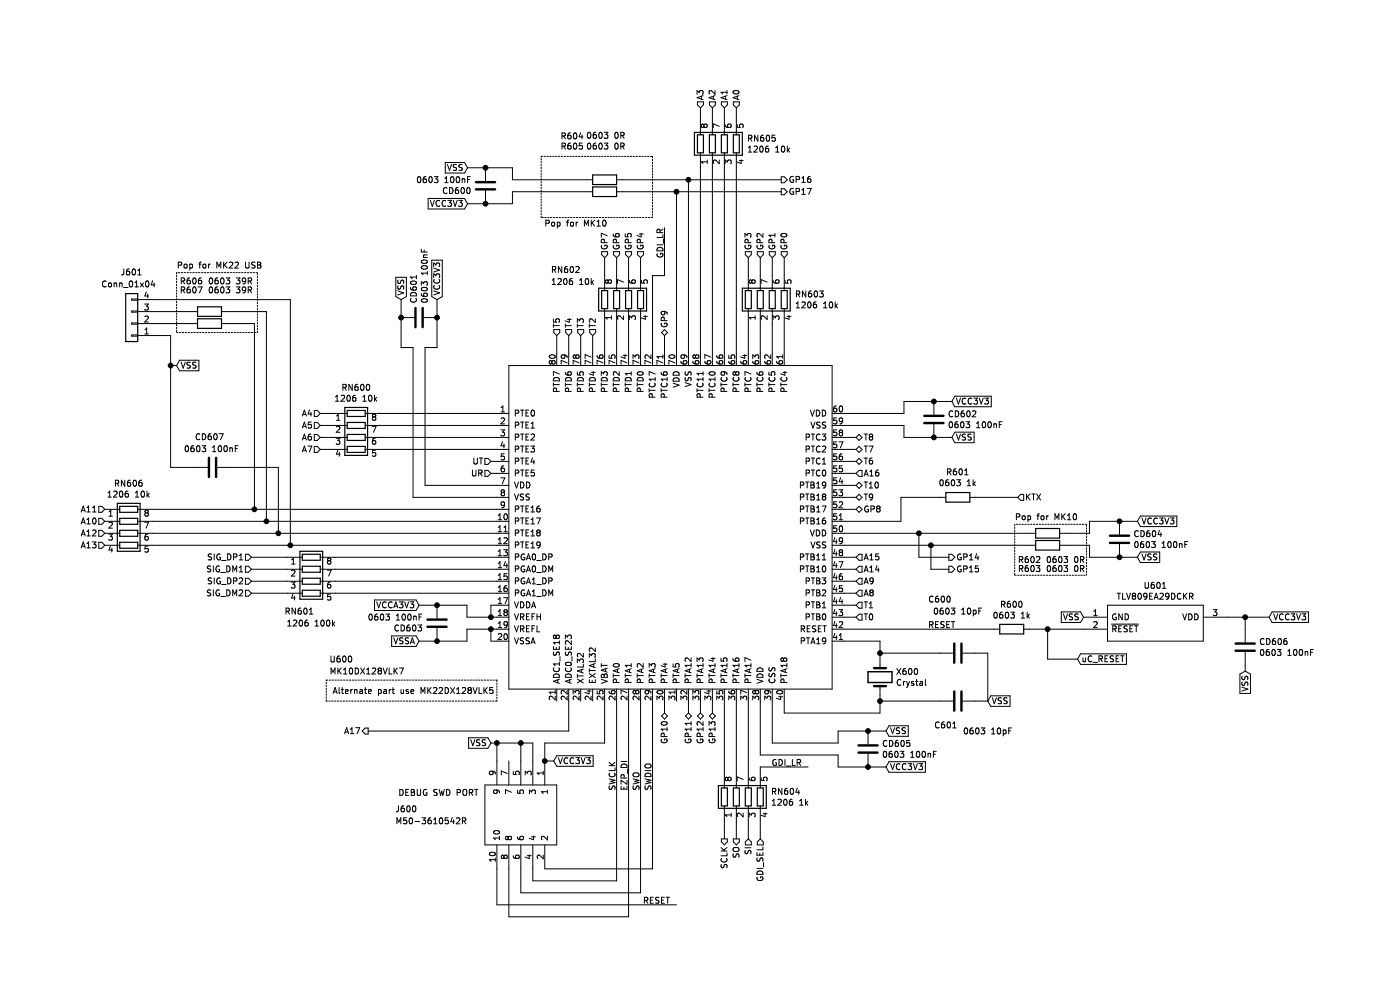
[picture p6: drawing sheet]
EESchema Schematic File Version 4
EELAYER 30 0
EELAYER END
$Descr A4 11693 8268
encoding utf-8
Sheet 6 8
Title ""
Date ""
Rev ""
Comp ""
Comment1 ""
Comment2 ""
Comment3 ""
Comment4 ""
$EndDescr
Wire Wire Line
	4450 7350 5150 7350
Wire Wire Line
	4450 7250 4450 7350
Text GLabel 4625 6350 2    50   Input ~ 0
VCC3V3
$Comp
L SamacSys_Parts:M50-3610542R J600
U 1 1
P 4550 6350
F 0 "J600" V 4950 5100 50  0000 L CNN
F 1 "M50-3610542R" V 5050 5100 50  0000 L CNN
F 2 "Samacsys:M503610542" H 5300 6450 50  0001 L CNN
F 3 "https://cdn.harwin.com/pdfs/M50-361.pdf" H 5300 6350 50  0001 L CNN
F 4 "HARWIN - M50-3610542R - CONNECTOR, HEADER, 10POS, 2ROW, 1.27MM" H 5300 6250 50  0001 L CNN "Description"
F 5 "5.03" H 5300 6150 50  0001 L CNN "Height"
F 6 "855-M50-3610542R" H 5300 6050 50  0001 L CNN "Mouser Part Number"
F 7 "https://www.mouser.co.uk/ProductDetail/Harwin/M50-3610542R?qs=wpKP3X6Fz6pud%252BHUkCK9uA%3D%3D" H 5300 5950 50  0001 L CNN "Mouser Price/Stock"
F 8 "Harwin" H 5300 5850 50  0001 L CNN "Manufacturer_Name"
F 9 "M50-3610542R" H 5300 5750 50  0001 L CNN "Manufacturer_Part_Number"
	1    4550 6350
	0    1    1    0   
$EndComp
Text GLabel 8250 5850 2    50   Input ~ 0
VSS
Wire Wire Line
	8250 5850 8150 5850
Wire Wire Line
	8250 5450 8250 5850
Wire Wire Line
	8150 5450 8250 5450
Wire Wire Line
	7350 5850 7350 5800
Connection ~ 7350 5850
Wire Wire Line
	7850 5850 7350 5850
Wire Wire Line
	7350 5450 7350 5500
Connection ~ 7350 5450
Wire Wire Line
	7850 5450 7350 5450
$Comp
L Device:C C601
U 1 1
P 8000 5850
F 0 "C601" V 8200 5750 50  0000 C CNN
F 1 "0603 10pF" V 8250 6100 50  0000 C CNN
F 2 "Samacsys:RESC1608X55N" H 8038 5700 50  0001 C CNN
F 3 "~" H 8000 5850 50  0001 C CNN
	1    8000 5850
	0    1    1    0   
$EndComp
$Comp
L Device:C C600
U 1 1
P 8000 5450
F 0 "C600" V 7550 5300 50  0000 C CNN
F 1 "0603 10pF" V 7650 5450 50  0000 C CNN
F 2 "Samacsys:RESC1608X55N" H 8038 5300 50  0001 C CNN
F 3 "~" H 8000 5450 50  0001 C CNN
	1    8000 5450
	0    1    1    0   
$EndComp
Wire Wire Line
	7050 5250 8300 5250
Wire Wire Line
	6550 5950 7350 5950
Wire Wire Line
	7350 5950 7350 5850
Wire Wire Line
	7350 5350 7350 5450
Wire Wire Line
	7050 5350 7350 5350
$Comp
L Device:Crystal X600
U 1 1
P 7350 5650
F 0 "X600" V 7304 5781 50  0000 L CNN
F 1 "Crystal" V 7395 5781 50  0000 L CNN
F 2 "Samacsys:ECS49205PXTR" H 7350 5650 50  0001 C CNN
F 3 "~" H 7350 5650 50  0001 C CNN
	1    7350 5650
	0    1    1    0   
$EndComp
Wire Wire Line
	5550 2300 5550 1900
Wire Wire Line
	5450 2300 5550 2300
Text Label 5550 1900 3    50   ~ 0
GDI_LR
Wire Wire Line
	5450 2950 5450 2300
Text Label 6700 6400 2    50   ~ 0
GDI_LR
Wire Wire Line
	5550 2800 5550 2950
Text GLabel 9000 5500 2    50   Input ~ 0
uC_RESET
Wire Wire Line
	8750 5250 9050 5250
Connection ~ 8750 5250
Wire Wire Line
	8750 5500 9000 5500
Wire Wire Line
	8750 5250 8750 5500
Text GLabel 10400 5600 3    50   Input ~ 0
VSS
Wire Wire Line
	10400 5550 10400 5600
Wire Wire Line
	10400 5150 10600 5150
Connection ~ 10400 5150
Wire Wire Line
	10400 5150 10400 5250
Wire Wire Line
	10250 5150 10400 5150
$Comp
L Device:C CD606
U 1 1
P 10400 5400
F 0 "CD606" H 10515 5446 50  0000 L CNN
F 1 "0603 100nF" H 10515 5355 50  0000 L CNN
F 2 "Samacsys:RESC1608X55N" H 10438 5250 50  0001 C CNN
F 3 "~" H 10400 5400 50  0001 C CNN
	1    10400 5400
	1    0    0    -1  
$EndComp
Text GLabel 10600 5150 2    50   Input ~ 0
VCC3V3
Text GLabel 9050 5150 0    50   Input ~ 0
VSS
Wire Wire Line
	8600 5250 8750 5250
$Comp
L Device:R R600
U 1 1
P 8450 5250
F 0 "R600" V 8243 5250 50  0000 C CNN
F 1 "0603 1k" V 8334 5250 50  0000 C CNN
F 2 "Samacsys:RESC1608X55N" V 8380 5250 50  0001 C CNN
F 3 "~" H 8450 5250 50  0001 C CNN
	1    8450 5250
	0    1    1    0   
$EndComp
$Comp
L SamacSys_Parts:TLV809EA29DCKR U601
U 1 1
P 9050 5150
F 0 "U601" H 9650 5415 50  0000 C CNN
F 1 "TLV809EA29DCKR" H 9650 5324 50  0000 C CNN
F 2 "Samacsys:SOT65P210X110-3N" H 10100 5250 50  0001 L CNN
F 3 "https://www.ti.com/lit/ds/symlink/tlv809e.pdf?ts=1605772627929&ref_url=https%253A%252F%252Fwww.ti.com%252Fsitesearch%252Fdocs%252Funiversalsearch.tsp%253FsearchTerm%253DTLV809EA29DCKR" H 10100 5150 50  0001 L CNN
F 4 "Supervisory Circuits Low-power 3-pin voltage supervisor (reset IC) with active-low, push-pull reset 3-SC70 -40 to 125" H 10100 5050 50  0001 L CNN "Description"
F 5 "1.1" H 10100 4950 50  0001 L CNN "Height"
F 6 "595-TLV809EA29DCKR" H 10100 4850 50  0001 L CNN "Mouser Part Number"
F 7 "https://www.mouser.co.uk/ProductDetail/Texas-Instruments/TLV809EA29DCKR?qs=vmHwEFxEFR8nXWumJnFXrw%3D%3D" H 10100 4750 50  0001 L CNN "Mouser Price/Stock"
F 8 "Texas Instruments" H 10100 4650 50  0001 L CNN "Manufacturer_Name"
F 9 "TLV809EA29DCKR" H 10100 4550 50  0001 L CNN "Manufacturer_Part_Number"
	1    9050 5150
	1    0    0    -1  
$EndComp
Text HLabel 6350 7000 3    50   Input ~ 0
GDI_SEL
Wire Wire Line
	6350 6850 6350 7000
Wire Wire Line
	6350 6400 6750 6400
Wire Wire Line
	6350 6450 6350 6400
Wire Wire Line
	7050 4250 7150 4250
Text HLabel 6250 7000 3    50   Input ~ 0
SI
Text HLabel 6150 7000 3    50   Output ~ 0
SO
Text HLabel 6050 7000 3    50   Output ~ 0
SCLK
Wire Wire Line
	6250 6850 6250 7000
Wire Wire Line
	6150 7000 6150 6850
Wire Wire Line
	6050 6850 6050 7000
Wire Wire Line
	6250 5850 6250 6450
Wire Wire Line
	6150 5850 6150 6450
Wire Wire Line
	6050 5850 6050 6450
$Comp
L Device:R_Pack04 RN604
U 1 1
P 6250 6650
F 0 "RN604" H 6438 6696 50  0000 L CNN
F 1 "1206 1k" H 6438 6605 50  0000 L CNN
F 2 "Samacsys:742C083103JP" V 6525 6650 50  0001 C CNN
F 3 "~" H 6250 6650 50  0001 C CNN
	1    6250 6650
	1    0    0    -1  
$EndComp
Wire Wire Line
	6350 6300 7000 6300
Wire Wire Line
	6350 5850 6350 6300
Wire Wire Line
	6450 5850 6450 6200
Wire Wire Line
	6550 5850 6550 5950
Wire Wire Line
	5850 900  5850 1000
Wire Wire Line
	5950 900  5950 1000
Wire Wire Line
	6050 900  6050 1000
Wire Wire Line
	6150 1000 6150 900 
Wire Wire Line
	6150 1400 6150 2950
Wire Wire Line
	6050 1400 6050 2950
Wire Wire Line
	5950 1400 5950 2950
Wire Wire Line
	5850 1400 5850 2950
$Comp
L Device:R_Pack04 RN605
U 1 1
P 6050 1200
F 0 "RN605" H 6238 1246 50  0000 L CNN
F 1 "1206 10k" H 6238 1155 50  0000 L CNN
F 2 "Samacsys:742C083103JP" V 6325 1200 50  0001 C CNN
F 3 "~" H 6050 1200 50  0001 C CNN
	1    6050 1200
	1    0    0    -1  
$EndComp
Wire Wire Line
	5750 1500 5750 2950
Wire Wire Line
	4150 3750 3175 3750
Wire Wire Line
	3175 3650 4150 3650
Wire Wire Line
	4150 3550 3175 3550
Wire Wire Line
	3175 3450 4150 3450
$Comp
L Device:R_Pack04 RN600
U 1 1
P 2975 3650
F 0 "RN600" V 2558 3650 50  0000 C CNN
F 1 "1206 10k" V 2649 3650 50  0000 C CNN
F 2 "Samacsys:742C083103JP" V 3250 3650 50  0001 C CNN
F 3 "~" H 2975 3650 50  0001 C CNN
	1    2975 3650
	0    1    1    0   
$EndComp
Text HLabel 5950 5950 3    50   BiDi ~ 0
GP13
Text HLabel 5850 5950 3    50   BiDi ~ 0
GP12
Text HLabel 5750 5950 3    50   BiDi ~ 0
GP11
Text HLabel 5550 5950 3    50   BiDi ~ 0
GP10
Wire Wire Line
	5950 5850 5950 5950
Wire Wire Line
	5850 5850 5850 5950
Wire Wire Line
	5750 5850 5750 5950
Wire Wire Line
	5550 5850 5550 5950
Text HLabel 7150 3950 2    50   Input ~ 0
A16
Wire Wire Line
	7050 3950 7150 3950
Text HLabel 7150 4650 2    50   Input ~ 0
A15
Text HLabel 7150 4750 2    50   Input ~ 0
A14
Wire Wire Line
	7150 4650 7050 4650
Wire Wire Line
	7050 4750 7150 4750
Text HLabel 875  4550 0    50   Input ~ 0
A13
Text HLabel 875  4450 0    50   Input ~ 0
A12
Text HLabel 875  4250 0    50   Input ~ 0
A11
Text HLabel 875  4350 0    50   Input ~ 0
A10
Text HLabel 7150 4150 2    50   BiDi ~ 0
T9
Text HLabel 7150 4050 2    50   BiDi ~ 0
T10
Wire Wire Line
	7150 4050 7050 4050
Wire Wire Line
	7050 4150 7150 4150
Text HLabel 7150 3650 2    50   BiDi ~ 0
T8
Text HLabel 7150 3750 2    50   BiDi ~ 0
T7
Text HLabel 7150 3850 2    50   BiDi ~ 0
T6
Wire Wire Line
	7050 3550 7550 3550
Wire Wire Line
	7050 3450 7550 3450
Wire Wire Line
	7050 3650 7150 3650
Wire Wire Line
	7050 3750 7150 3750
Wire Wire Line
	7050 3850 7150 3850
Text HLabel 5550 2800 1    50   BiDi ~ 0
GP9
Text HLabel 7150 4250 2    50   BiDi ~ 0
GP8
Wire Wire Line
	6450 6200 7000 6200
Wire Wire Line
	5350 2950 5350 2700
Wire Wire Line
	5250 2700 5250 2950
Wire Wire Line
	5150 2950 5150 2700
Wire Wire Line
	5050 2700 5050 2950
$Comp
L Device:R_Pack04 RN602
U 1 1
P 5250 2500
F 0 "RN602" H 4600 2750 50  0000 L CNN
F 1 "1206 10k" H 4600 2650 50  0000 L CNN
F 2 "Samacsys:742C083103JP" V 5525 2500 50  0001 C CNN
F 3 "~" H 5250 2500 50  0001 C CNN
	1    5250 2500
	1    0    0    -1  
$EndComp
Wire Wire Line
	6550 2950 6550 2700
Wire Wire Line
	6450 2700 6450 2950
Wire Wire Line
	6350 2950 6350 2700
Wire Wire Line
	6250 2700 6250 2950
$Comp
L Device:R_Pack04 RN603
U 1 1
P 6450 2500
F 0 "RN603" H 6638 2546 50  0000 L CNN
F 1 "1206 10k" H 6638 2455 50  0000 L CNN
F 2 "Samacsys:742C083103JP" V 6725 2500 50  0001 C CNN
F 3 "~" H 6450 2500 50  0001 C CNN
	1    6450 2500
	1    0    0    -1  
$EndComp
Text HLabel 4650 2800 1    50   Input ~ 0
T5
Text HLabel 4750 2800 1    50   Input ~ 0
T4
Text HLabel 4850 2800 1    50   Input ~ 0
T3
Text HLabel 4950 2800 1    50   Input ~ 0
T2
Wire Wire Line
	4650 2950 4650 2800
Wire Wire Line
	4750 2950 4750 2800
Wire Wire Line
	4850 2950 4850 2800
Wire Wire Line
	4950 2950 4950 2800
Wire Wire Line
	7050 4950 7150 4950
Wire Wire Line
	7150 4850 7050 4850
Text HLabel 7150 4850 2    50   Input ~ 0
A9
Text HLabel 7150 4950 2    50   Input ~ 0
A8
Wire Wire Line
	7150 5150 7050 5150
Wire Wire Line
	7050 5050 7150 5050
Text HLabel 7150 5050 2    50   Input ~ 0
T1
Text HLabel 7150 5150 2    50   Input ~ 0
T0
Text HLabel 5050 2150 1    50   Input ~ 0
GP7
Text HLabel 5150 2150 1    50   Input ~ 0
GP6
Text HLabel 5250 2150 1    50   Input ~ 0
GP5
Text HLabel 6550 2150 1    50   Input ~ 0
GP0
Wire Wire Line
	5050 2150 5050 2300
Wire Wire Line
	5150 2300 5150 2150
Wire Wire Line
	5250 2150 5250 2300
Wire Wire Line
	5350 2300 5350 2150
Text HLabel 4100 3950 0    50   Input ~ 0
UR
Text HLabel 4100 3850 0    50   Input ~ 0
UT
Wire Wire Line
	4100 3950 4150 3950
Wire Wire Line
	4150 3850 4100 3850
Wire Wire Line
	2775 3750 2675 3750
Wire Wire Line
	2675 3650 2775 3650
Wire Wire Line
	2775 3550 2675 3550
Wire Wire Line
	2675 3450 2775 3450
Text HLabel 2675 3750 0    50   Input ~ 0
A7
Text HLabel 2675 3650 0    50   Input ~ 0
A6
Text HLabel 2675 3550 0    50   Input ~ 0
A5
Text HLabel 2675 3450 0    50   Input ~ 0
A4
Text HLabel 5850 900  1    50   Input ~ 0
A3
Wire Wire Line
	6550 2300 6550 2150
Text HLabel 5950 900  1    50   Input ~ 0
A2
Text HLabel 6050 900  1    50   Input ~ 0
A1
Text HLabel 6150 900  1    50   Input ~ 0
A0
Text HLabel 5350 2150 1    50   Input ~ 0
GP4
Text HLabel 6250 2150 1    50   Input ~ 0
GP3
Text HLabel 6350 2150 1    50   Input ~ 0
GP2
Text HLabel 6450 2150 1    50   Input ~ 0
GP1
Wire Wire Line
	6250 2300 6250 2150
Wire Wire Line
	6350 2300 6350 2150
Wire Wire Line
	6450 2300 6450 2150
Wire Wire Line
	4100 5250 3900 5250
Connection ~ 4100 5250
Wire Wire Line
	4100 5350 4100 5250
Wire Wire Line
	4150 5350 4100 5350
Wire Wire Line
	4100 5150 3900 5150
Connection ~ 4100 5150
Wire Wire Line
	4100 5050 4100 5150
Wire Wire Line
	4150 5050 4100 5050
Text GLabel 3500 5050 0    50   Input ~ 0
VCCA3V3
Text GLabel 3500 5350 0    50   Input ~ 0
VSSA
Wire Wire Line
	3650 5050 3500 5050
Connection ~ 3650 5050
Wire Wire Line
	3900 5050 3650 5050
Wire Wire Line
	3900 5150 3900 5050
Wire Wire Line
	4150 5150 4100 5150
Wire Wire Line
	3650 5350 3500 5350
Connection ~ 3650 5350
Wire Wire Line
	3900 5350 3650 5350
Wire Wire Line
	3900 5250 3900 5350
Wire Wire Line
	4150 5250 4100 5250
$Comp
L Device:C CD603
U 1 1
P 3650 5200
F 0 "CD603" H 3765 5246 50  0000 L CNN
F 1 "0603 100nF" H 3765 5155 50  0000 L CNN
F 2 "Samacsys:RESC1608X55N" H 3688 5050 50  0001 C CNN
F 3 "~" H 3650 5200 50  0001 C CNN
	1    3650 5200
	-1   0    0    1   
$EndComp
Text GLabel 7400 6400 2    50   Input ~ 0
VCC3V3
Text GLabel 7400 6100 2    50   Input ~ 0
VSS
Wire Wire Line
	7250 6400 7400 6400
Connection ~ 7250 6400
Wire Wire Line
	7000 6400 7250 6400
Wire Wire Line
	7000 6300 7000 6400
Wire Wire Line
	7250 6100 7400 6100
Connection ~ 7250 6100
Wire Wire Line
	7000 6100 7250 6100
Wire Wire Line
	7000 6200 7000 6100
$Comp
L Device:C CD605
U 1 1
P 7250 6250
F 0 "CD605" H 7365 6296 50  0000 L CNN
F 1 "0603 100nF" H 7365 6205 50  0000 L CNN
F 2 "Samacsys:RESC1608X55N" H 7288 6100 50  0001 C CNN
F 3 "~" H 7250 6250 50  0001 C CNN
	1    7250 6250
	1    0    0    -1  
$EndComp
Text GLabel 3650 2500 1    50   Input ~ 0
VCC3V3
Text GLabel 3350 2500 1    50   Input ~ 0
VSS
Wire Wire Line
	3650 2650 3650 2500
Connection ~ 3650 2650
Wire Wire Line
	3650 2900 3650 2650
Wire Wire Line
	3550 2900 3650 2900
Wire Wire Line
	3550 4050 3550 2900
Wire Wire Line
	3350 2650 3350 2500
Connection ~ 3350 2650
Wire Wire Line
	3350 2900 3350 2650
Wire Wire Line
	3450 2900 3350 2900
Wire Wire Line
	3450 4150 3450 2900
$Comp
L Device:C CD601
U 1 1
P 3500 2650
F 0 "CD601" H 3615 2696 50  0000 L CNN
F 1 "0603 100nF" H 3615 2605 50  0000 L CNN
F 2 "Samacsys:RESC1608X55N" H 3538 2500 50  0001 C CNN
F 3 "~" H 3500 2650 50  0001 C CNN
	1    3500 2650
	0    -1   -1   0   
$EndComp
Text GLabel 3905 1400 0    50   Input ~ 0
VSS
Text GLabel 3905 1700 0    50   Input ~ 0
VCC3V3
Wire Wire Line
	4055 1400 3905 1400
Wire Wire Line
	4055 1700 3905 1700
$Comp
L Device:C CD600
U 1 1
P 4055 1550
F 0 "CD600" H 4170 1596 50  0000 L CNN
F 1 "0603 100nF" H 4170 1505 50  0000 L CNN
F 2 "Samacsys:RESC1608X55N" H 4093 1400 50  0001 C CNN
F 3 "~" H 4055 1550 50  0001 C CNN
	1    4055 1550
	-1   0    0    1   
$EndComp
Text GLabel 7950 3650 2    50   Input ~ 0
VSS
Text GLabel 7950 3350 2    50   Input ~ 0
VCC3V3
Wire Wire Line
	7800 3650 7950 3650
Connection ~ 7800 3650
Wire Wire Line
	7550 3650 7800 3650
Wire Wire Line
	7550 3550 7550 3650
Wire Wire Line
	7800 3350 7950 3350
Connection ~ 7800 3350
Wire Wire Line
	7550 3350 7800 3350
Wire Wire Line
	7550 3450 7550 3350
$Comp
L Device:C CD602
U 1 1
P 7800 3500
F 0 "CD602" H 7915 3546 50  0000 L CNN
F 1 "0603 100nF" H 7915 3455 50  0000 L CNN
F 2 "Samacsys:RESC1608X55N" H 7838 3350 50  0001 C CNN
F 3 "~" H 7800 3500 50  0001 C CNN
	1    7800 3500
	1    0    0    -1  
$EndComp
Text GLabel 9500 4650 2    50   Input ~ 0
VSS
Text GLabel 9500 4350 2    50   Input ~ 0
VCC3V3
Wire Wire Line
	9350 4650 9500 4650
Connection ~ 9350 4650
Wire Wire Line
	9100 4650 9350 4650
Wire Wire Line
	9100 4550 9100 4650
Wire Wire Line
	9350 4350 9500 4350
Connection ~ 9350 4350
Wire Wire Line
	9100 4350 9350 4350
Wire Wire Line
	9100 4450 9100 4350
$Comp
L Device:C CD604
U 1 1
P 9350 4500
F 0 "CD604" H 9465 4546 50  0000 L CNN
F 1 "0603 100nF" H 9465 4455 50  0000 L CNN
F 2 "Samacsys:RESC1608X55N" H 9388 4350 50  0001 C CNN
F 3 "~" H 9350 4500 50  0001 C CNN
	1    9350 4500
	1    0    0    -1  
$EndComp
Wire Wire Line
	5350 7450 4350 7450
Wire Wire Line
	4350 7450 4350 7250
Wire Wire Line
	4550 7250 5450 7250
Wire Wire Line
	4150 7250 4150 7550
Wire Wire Line
	4150 7550 5650 7550
Wire Wire Line
	4450 6350 4450 6200
Wire Wire Line
	4450 6200 4350 6200
Wire Wire Line
	4350 6350 4350 6200
Connection ~ 4350 6200
Wire Wire Line
	4350 6200 4150 6200
Wire Wire Line
	4150 6200 4150 6350
Text GLabel 4100 6200 0    50   Input ~ 0
VSS
Wire Wire Line
	5450 5850 5450 7250
Wire Wire Line
	4250 7250 4250 7650
Wire Wire Line
	4250 7650 5250 7650
Text Notes 4000 6650 2    50   ~ 0
DEBUG SWD PORT
Text Label 5600 7550 2    50   ~ 0
RESET
Text Label 5450 6600 1    50   ~ 0
SWDIO
Text Label 5350 6600 1    50   ~ 0
SWO
Text Label 5250 6600 1    50   ~ 0
EZP_DI
Text Label 5150 6600 1    50   ~ 0
SWCLK
Wire Wire Line
	3450 4150 4150 4150
Wire Wire Line
	4150 4050 3550 4050
$Comp
L Device:R_Pack04 RN606
U 1 1
P 1075 4450
F 0 "RN606" V 658 4450 50  0000 C CNN
F 1 "1206 10k" V 749 4450 50  0000 C CNN
F 2 "Samacsys:742C083103JP" V 1350 4450 50  0001 C CNN
F 3 "~" H 1075 4450 50  0001 C CNN
	1    1075 4450
	0    1    1    0   
$EndComp
Wire Wire Line
	1275 4550 2425 4550
Wire Wire Line
	1275 4450 2325 4450
Wire Wire Line
	1275 4350 2225 4350
Wire Wire Line
	1275 4250 2125 4250
$Comp
L Device:R R601
U 1 1
P 8000 4150
F 0 "R601" V 8207 4150 50  0000 C CNN
F 1 "0603 1k" V 8116 4150 50  0000 C CNN
F 2 "Samacsys:RESC1608X55N" V 7930 4150 50  0001 C CNN
F 3 "~" H 8000 4150 50  0001 C CNN
	1    8000 4150
	0    -1   -1   0   
$EndComp
Wire Wire Line
	7050 4350 7525 4350
Wire Wire Line
	7525 4350 7525 4150
Wire Wire Line
	7525 4150 7850 4150
Wire Wire Line
	8150 4150 8500 4150
Text HLabel 8500 4150 2    50   Input ~ 0
KTX
Text Label 7750 5250 0    50   ~ 0
RESET
Wire Wire Line
	5350 5850 5350 7450
Wire Wire Line
	5250 5850 5250 7650
Wire Wire Line
	5150 5850 5150 7350
$Comp
L Rabbit~ECU~Schematic~Symbols:MK10DX128VLK7 U600
U 1 1
P 4250 5750
F 0 "U600" H 2750 6000 50  0000 L CNN
F 1 "MK10DX128VLK7" H 2750 5900 50  0000 L CNN
F 2 "Sparkdog PF-DI V3:MK10DX128VLK7" H 4250 5750 50  0001 C CNN
F 3 "" H 4250 5750 50  0001 C CNN
	1    4250 5750
	1    0    0    -1  
$EndComp
Text Notes 2775 5800 0    50   ~ 0
Alternate part use MK22DX128VLK5
Wire Wire Line
	2800 4950 4150 4950
Wire Wire Line
	4150 4850 2800 4850
Wire Wire Line
	2800 4750 4150 4750
Wire Wire Line
	2800 4650 4150 4650
Wire Wire Line
	2400 4950 2100 4950
Wire Wire Line
	2100 4850 2400 4850
Text HLabel 2100 4850 0    50   Input ~ 0
SIG_DP2
Text HLabel 2100 4950 0    50   Input ~ 0
SIG_DM2
$Comp
L Device:R_Pack04 RN601
U 1 1
P 2600 4850
F 0 "RN601" V 2850 4750 50  0000 C CNN
F 1 "1206 100k" V 2950 4850 50  0000 C CNN
F 2 "Samacsys:742C083103JP" V 2875 4850 50  0001 C CNN
F 3 "~" H 2600 4850 50  0001 C CNN
	1    2600 4850
	0    1    1    0   
$EndComp
Wire Wire Line
	2400 4750 2100 4750
Wire Wire Line
	2100 4650 2400 4650
Text HLabel 2100 4650 0    50   Input ~ 0
SIG_DP1
Text HLabel 2100 4750 0    50   Input ~ 0
SIG_DM1
$Comp
L Device:R R602
U 1 1
P 8750 4450
F 0 "R602" V 8525 4600 50  0000 C CNN
F 1 "0603 0R" V 8525 4300 50  0000 C CNN
F 2 "Samacsys:RESC1608X55N" V 8680 4450 50  0001 C CNN
F 3 "~" H 8750 4450 50  0001 C CNN
	1    8750 4450
	0    -1   -1   0   
$EndComp
$Comp
L Device:R R603
U 1 1
P 8750 4550
F 0 "R603" V 8550 4700 50  0000 C CNN
F 1 "0603 0R" V 8550 4400 50  0000 C CNN
F 2 "Samacsys:RESC1608X55N" V 8680 4550 50  0001 C CNN
F 3 "~" H 8750 4550 50  0001 C CNN
	1    8750 4550
	0    -1   -1   0   
$EndComp
Wire Wire Line
	7050 4450 7675 4450
Wire Wire Line
	7050 4550 7775 4550
Wire Wire Line
	8900 4450 9100 4450
Wire Wire Line
	8900 4550 9100 4550
Wire Notes Line
	8475 4800 9075 4800
Wire Notes Line
	9075 4800 9075 4375
Wire Notes Line
	9075 4375 8475 4375
Wire Notes Line
	8475 4375 8475 4800
Text Notes 8475 4350 0    50   ~ 0
Pop for MK10
Text Notes 4545 1900 0    50   ~ 0
Pop for MK10
Wire Wire Line
	4055 1400 4280 1400
Wire Wire Line
	4280 1400 4280 1500
Connection ~ 4055 1400
Wire Wire Line
	4055 1700 4280 1700
Wire Wire Line
	4280 1700 4280 1600
Connection ~ 4055 1700
Wire Wire Line
	5650 1600 5650 2950
Wire Wire Line
	2425 4550 2425 2500
Wire Wire Line
	2425 2500 1300 2500
Connection ~ 2425 4550
Wire Wire Line
	2425 4550 4150 4550
$Comp
L Device:R R606
U 1 1
P 1750 2600
F 0 "R606" V 2000 2750 50  0000 C CNN
F 1 "0603 39R" V 2000 2425 50  0000 C CNN
F 2 "Samacsys:RESC1608X55N" V 1680 2600 50  0001 C CNN
F 3 "~" H 1750 2600 50  0001 C CNN
	1    1750 2600
	0    -1   -1   0   
$EndComp
$Comp
L Device:R R607
U 1 1
P 1750 2700
F 0 "R607" V 2025 2850 50  0000 C CNN
F 1 "0603 39R" V 2025 2525 50  0000 C CNN
F 2 "Samacsys:RESC1608X55N" V 1680 2700 50  0001 C CNN
F 3 "~" H 1750 2700 50  0001 C CNN
	1    1750 2700
	0    -1   -1   0   
$EndComp
$Comp
L Connector_Generic:Conn_01x04 J601
U 1 1
P 1100 2700
F 0 "J601" H 1100 2275 50  0000 C CNN
F 1 "Conn_01x04" H 1125 2375 50  0000 C CNN
F 2 "Sparkdog PF-DI V3:HDRV4W62P0X254_1X4_1016X240X949P" H 1100 2700 50  0001 C CNN
F 3 "~" H 1100 2700 50  0001 C CNN
	1    1100 2700
	-1   0    0    1   
$EndComp
Wire Wire Line
	1300 2600 1600 2600
Wire Wire Line
	1300 2700 1600 2700
Connection ~ 2325 4450
Wire Wire Line
	2325 4450 4150 4450
$Comp
L Device:C CD607
U 1 1
P 1775 3900
F 0 "CD607" V 2025 3800 50  0000 L CNN
F 1 "0603 100nF" V 1925 3675 50  0000 L CNN
F 2 "Samacsys:RESC1608X55N" H 1813 3750 50  0001 C CNN
F 3 "~" H 1775 3900 50  0001 C CNN
	1    1775 3900
	0    -1   -1   0   
$EndComp
Wire Wire Line
	1925 3900 2325 3900
Wire Wire Line
	2325 3900 2325 4450
Text GLabel 1475 3050 2    50   Input ~ 0
VSS
Wire Wire Line
	2225 4350 2225 2600
Wire Wire Line
	2225 2600 1900 2600
Connection ~ 2225 4350
Wire Wire Line
	2225 4350 4150 4350
Wire Wire Line
	1900 2700 2125 2700
Wire Wire Line
	2125 2700 2125 4250
Connection ~ 2125 4250
Wire Wire Line
	2125 4250 4150 4250
Wire Wire Line
	1425 2800 1425 3050
Wire Wire Line
	7675 4450 7675 4650
Wire Wire Line
	7675 4650 7925 4650
Connection ~ 7675 4450
Wire Wire Line
	7675 4450 8600 4450
Wire Wire Line
	7775 4550 7775 4750
Wire Wire Line
	7775 4750 7925 4750
Connection ~ 7775 4550
Wire Wire Line
	7775 4550 8600 4550
Text HLabel 7925 4650 2    50   Output ~ 0
GP14
Text HLabel 7925 4750 2    50   Output ~ 0
GP15
Wire Wire Line
	1425 3050 1475 3050
Connection ~ 1425 3050
Wire Wire Line
	1425 3050 1425 3900
Wire Notes Line
	1475 2775 2150 2775
Wire Notes Line
	2150 2775 2150 2275
Wire Notes Line
	2150 2275 1475 2275
Wire Notes Line
	1475 2275 1475 2775
Text Notes 1475 2250 0    50   ~ 0
Pop for MK22 USB
Wire Wire Line
	1425 2800 1300 2800
Wire Wire Line
	1425 3900 1625 3900
Wire Notes Line
	2725 5675 4150 5675
Wire Notes Line
	4150 5850 2725 5850
Wire Notes Line
	2725 5850 2725 5675
Wire Wire Line
	5750 1500 6525 1500
Wire Wire Line
	5650 1600 6525 1600
Text HLabel 6525 1500 2    50   Output ~ 0
GP16
Text HLabel 6525 1600 2    50   Output ~ 0
GP17
Wire Wire Line
	4625 6350 4550 6350
Wire Wire Line
	4550 6200 5050 6200
Wire Wire Line
	5050 6200 5050 5850
Wire Wire Line
	4550 6200 4550 6350
Connection ~ 4550 6350
Wire Wire Line
	4150 6200 4100 6200
Connection ~ 4150 6200
Wire Notes Line
	4150 5675 4150 5850
Wire Wire Line
	4750 5850 4750 6100
Wire Wire Line
	4750 6100 3075 6100
Text HLabel 3075 6100 0    50   Output ~ 0
A17
Wire Notes Line
	4520 1305 5450 1305
Wire Notes Line
	5450 1305 5450 1815
Wire Notes Line
	5450 1815 4520 1815
Wire Notes Line
	4520 1815 4520 1305
$Comp
L Device:R R604
U 1 1
P 5050 1500
F 0 "R604" V 5410 1770 50  0000 C CNN
F 1 "0603 0R" V 5415 1490 50  0000 C CNN
F 2 "Samacsys:RESC1608X55N" V 4980 1500 50  0001 C CNN
F 3 "~" H 5050 1500 50  0001 C CNN
	1    5050 1500
	0    -1   -1   0   
$EndComp
$Comp
L Device:R R605
U 1 1
P 5050 1600
F 0 "R605" V 5425 1870 50  0000 C CNN
F 1 "0603 0R" V 5425 1590 50  0000 C CNN
F 2 "Samacsys:RESC1608X55N" V 4980 1600 50  0001 C CNN
F 3 "~" H 5050 1600 50  0001 C CNN
	1    5050 1600
	0    -1   -1   0   
$EndComp
Wire Wire Line
	4280 1600 4900 1600
Wire Wire Line
	4280 1500 4900 1500
Wire Wire Line
	5750 1500 5200 1500
Connection ~ 5750 1500
Wire Wire Line
	5650 1600 5200 1600
Connection ~ 5650 1600
$EndSCHEMATC
